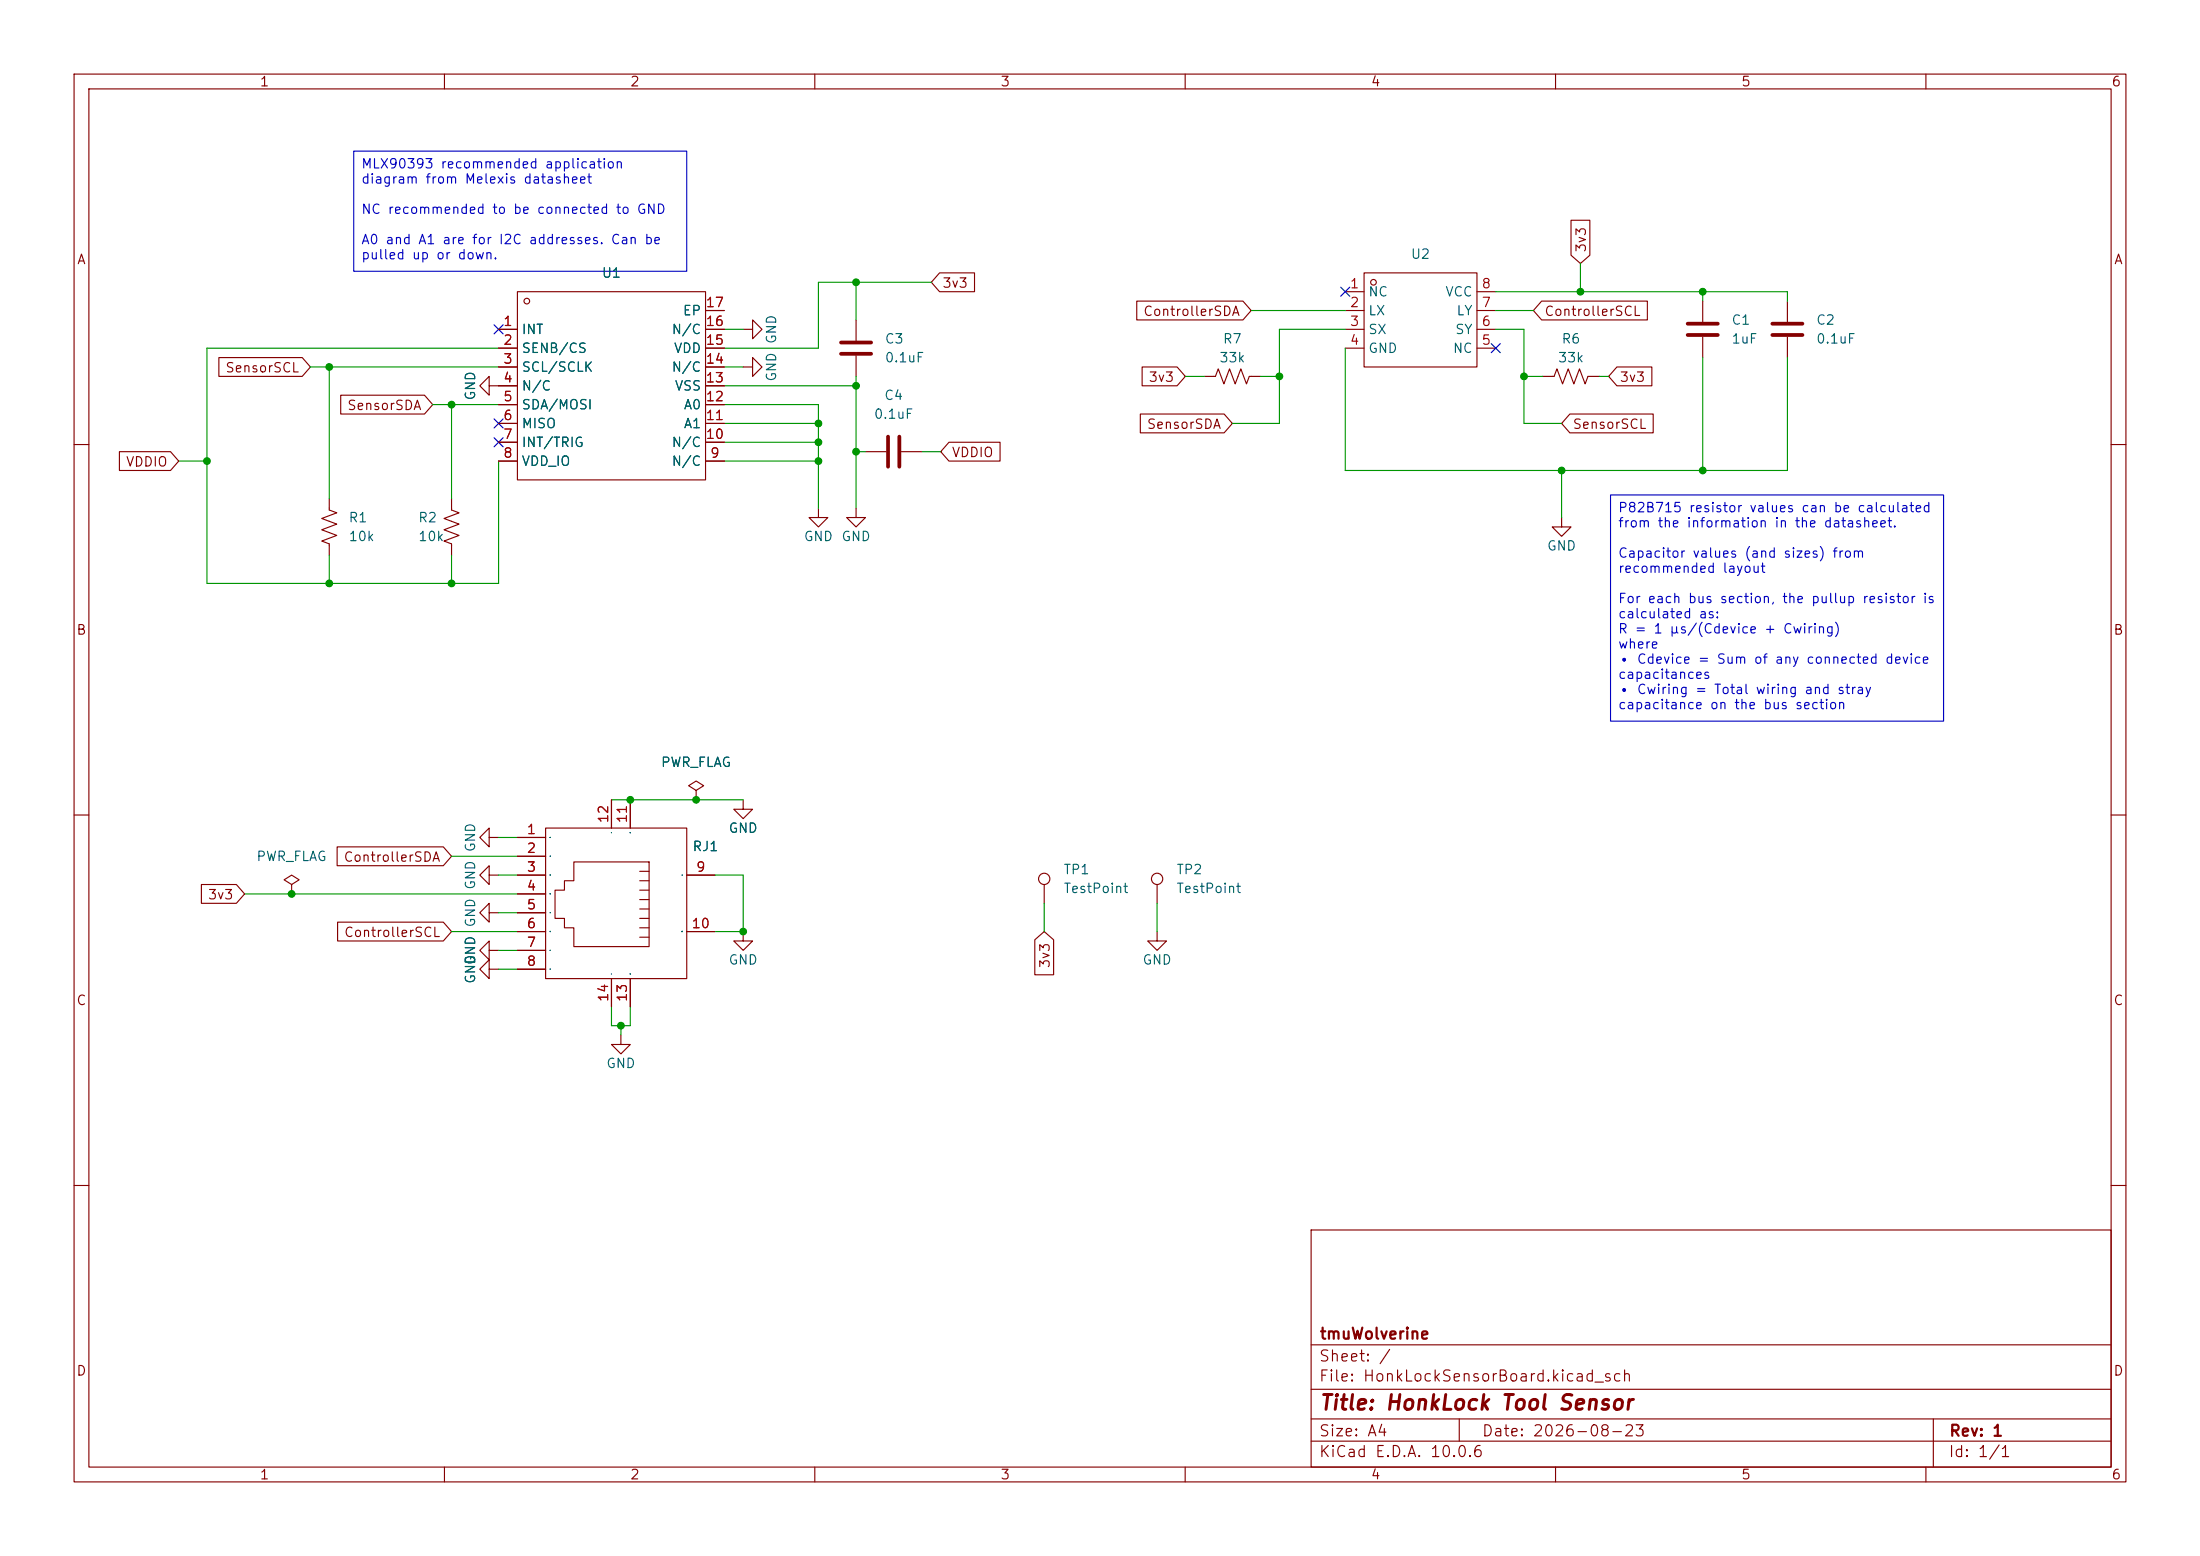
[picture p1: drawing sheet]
<svg xmlns="http://www.w3.org/2000/svg" width="297mm" height="210mm" viewBox="0 0 297 210" stroke-linecap="round" stroke-linejoin="round" font-family="sans-serif">
<g fill="none" stroke="#840000" stroke-width=".15">
<path d="M10 10h277v190h-277zM12 12h273v186h-273zM60 10v2M110 10v2M160 10v2M210 10v2M260 10v2M69.8 39.4h25.4v25.4h-25.4zM126.8 36.8h4.8v2.6h-4.8l-1.1-1.3zM181.6 39.4h2.5M184.1 36.8h15.3v12.7h-15.3zM199.4 39.4h2.5"/>
<path d="M212.1 29.7h2.5v4.7l-1.2 1.2-1.3-1.2zM29.5 48.3h11.3l1.1 1.2-1.1 1.3h-11.3zM46 53.3h11.3l1.1 1.3-1.1 1.3h-11.3zM66 52.1v-1.3l-1.2 1.3 1.2 1.2v-1.2h3.8M67.3 44.5h2.5M67.3 47h2.5M67.3 49.5h2.5M67.3 54.6h2.5M67.3 57.2h2.5M67.3 59.7h2.5M95.2 41.9h2.6M95.2 44.5h2.6"/>
<path d="M95.2 47h2.6M95.2 49.5h2.6M95.2 52.1h2.6M95.2 54.6h2.6M95.2 57.2h2.6M95.2 59.7h2.6M100.3 44.5h1.3v-1.3l1.3 1.3-1.3 1.2v-1.2M100.3 49.5h1.3v-1.2l1.3 1.2-1.3 1.3v-1.3M115.6 43.2v2.8M115.6 48v2.8M128.1 59.7h6.9v2.5h-6.9l-1.1-1.2zM153.5 40.6h14.3l1.1 1.3-1.1 1.3h-14.3z"/>
<path d="M153.9 55.9h11.4l1.1 1.3-1.1 1.2h-11.4zM154.2 49.5h4.7l1.1 1.3-1.1 1.3h-4.7zM162.6 50.8h1.5l.4-1 .7 2 .8-2 .8 2 .7-2 .8 2 .4-1h1.5M181.6 41.9h2.5M181.6 44.5h2.5M181.6 47h2.5M199.4 41.9h2.5M199.4 44.5h2.5M199.4 47h2.5M208.1 40.6h14.3v2.6h-14.3l-1.1-1.3zM208.3 50.8h1.5l.4-1 .7 2 .8-2 .8 2 .7-2 .8 2 .4-1h1.5M211.9 55.9h11.3v2.5h-11.3l-1.1-1.2z"/>
<path d="M218.3 49.5h4.7v2.6h-4.7l-1.1-1.3zM229.9 40.6v2.8M229.9 45.5v2.8M241.3 40.6v2.8M241.3 45.5v2.8M10 60h2M16.1 61h6.9l1.1 1.2-1.1 1.3h-6.9zM44.4 67.3v1.5l1.1 .4-2.1 .8 2.1 .7-2.1 .8 2.1 .8-2.1 .7 1 .4v1.5M61 67.3v1.5l1 .4-2.1 .8 2.1 .7-2.1 .8 2.1 .8-2.1 .7 1.1 .4v1.5M67.3 62.2h2.5M95.2 62.2h2.6M110.5 68.6v1.3h1.3l-1.3 1.2-1.3-1.2h1.3"/>
<path d="M115.6 68.6v1.3h1.2l-1.2 1.2-1.3-1.2h1.3M116.8 61h2.8M121.7 61h2.8M210.8 69.9v1.2h1.3l-1.3 1.3-1.3-1.3h1.3M285 60h2M10 110h2M27.2 119.4h4.7l1.1 1.3-1.1 1.2h-4.7zM39.4 119.4l1-.7-1-.6-1 .6 1 .7v1.3M45.5 114.3h14.3l1.2 1.3-1.2 1.2h-14.3zM66 113v-1.2l-1.2 1.2 1.2 1.3v-1.3h1.3M66 118.1v-1.3l-1.2 1.3 1.2 1.3v-1.3h1.3M69.8 113h3.9"/>
<path d="M69.8 115.6h3.9M69.8 118.1h3.9M73.7 111.8h19v20.3h-19zM77.5 116.3h10.1v11.5h-10.1v-2.6h-1.3v-1.2h-1.3v-3.9h1.3v-1.2h1.3zM82.5 108v3.8M85.1 108v3.8M86.4 117.6h1.2M86.4 118.9h1.2M92.7 118.1h3.8M94 106.7l1-.7-1-.6-1 .6 1 .7v1.3M94 108h.1M100.3 108v1.2h1.3l-1.3 1.3-1.2-1.3h1.2"/>
<path d="M141 119.4v2.5M156.2 119.4v2.5M285 110h2M39.4 120.7h.1M45.6 124.5h14.2l1.2 1.2-1.2 1.3h-14.2zM66 128.3v-1.3l-1.2 1.3 1.2 1.2v-1.2h1.3M66 123.2v-1.3l-1.2 1.3 1.2 1.3v-1.3h1.3M66 130.8v-1.3l-1.2 1.3 1.2 1.3v-1.3h1.3M69.8 120.7h3.9M69.8 123.2h3.9M69.8 125.7h3.9M69.8 128.3h3.9"/>
<path d="M69.8 130.8h3.9M82.5 132.1v3.8M83.8 139.7v1.3h1.3l-1.3 1.2-1.3-1.2h1.3M85.1 132.1v3.8M86.4 120.1h1.2M86.4 121.4h1.2M86.4 122.7h1.2M86.4 124h1.2M86.4 125.2h1.2M86.4 126.5h1.2M92.7 125.7h3.8M100.3 125.7v1.3h1.3l-1.3 1.3-1.2-1.3h1.2"/>
<path d="M139.7 126.8l1.3-1.1 1.2 1.1v4.8h-2.5zM156.2 125.7v1.3h1.3l-1.3 1.3-1.3-1.3h1.3M10 160h2M177 166h108v32h-108zM285 160h2M60 198v2M110 198v2M160 198v2M177 194.5h108M177 191.5h108M177 187.5h108M177 181.5h108"/>
<path d="M197 191.5v3M210 198v2M260 198v2M261 191.5v6.5"/>
<circle cx="185.4" cy="38.1" r=".38"/>
<circle cx="71.1" cy="40.6" r=".38"/>
<circle cx="141" cy="118.6" r=".76"/>
<circle cx="156.2" cy="118.6" r=".76"/>
</g>
<path d="M113.5 46.2h4.1M113.5 47.8h4.1M119.9 58.9v4.1M121.4 58.9v4.1M227.8 43.7h4.1M227.8 45.2h4.1M239.3 43.7h4M239.3 45.2h4" fill="none" stroke="#840000" stroke-width=".51"/>
<g fill="none" stroke="#009600" stroke-width=".15">
<path d="M115.6 38.1v5.1M125.7 38.1h-15.2v8.9h-12.7M201.9 39.4h39.4v1.2M213.4 35.6v3.8M229.9 39.4v1.2M41.9 49.5h25.4M44.4 49.5v17.8M58.4 54.6h8.9M61 54.6v12.7M67.3 47h-39.4v31.7h39.4v-16.5M97.8 44.5h2.5M97.8 57.2h12.7"/>
<path d="M97.8 54.6h12.7v14M97.8 49.5h2.5M97.8 59.7h12.7M97.8 52.1h17.8M115.6 50.8v17.8M160 50.8h2.6M168.9 41.9h12.7M170.2 50.8h2.5M181.6 47v16.5h59.7v-15.2M181.6 44.5h-8.9v12.7h-6.3M201.9 41.9h5.1M201.9 44.5h3.8v12.7h5.1"/>
<path d="M205.7 50.8h2.6M215.9 50.8h1.3M229.9 48.3v15.2M24.1 62.2h3.8M44.4 74.9v3.8M61 74.9v3.8M97.8 62.2h12.7M115.6 61h1.2M124.5 61h2.5M210.8 63.5v6.4M61 115.6h8.8M67.3 113h2.5"/>
<path d="M67.3 118.1h2.5M82.5 108h17.8M96.5 118.1h3.8v7.6h-3.8M33 120.7h36.8M61 125.7h8.8M67.3 130.8h2.5M67.3 128.3h2.5M67.3 123.2h2.5M82.5 135.9v2.5h2.6v-2.5M83.8 138.4v1.3M141 121.9v3.8M156.2 121.9v3.8"/>
</g>
<path d="M181 38.8l1.2 1.2M182.2 38.8l-1.2 1.2M66.7 43.8l1.2 1.3M66.7 59.1l1.2 1.2M66.7 56.5l1.2 1.3M67.9 43.8l-1.2 1.3M67.9 59.1l-1.2 1.2M67.9 56.5l-1.2 1.3M201.3 46.4l1.2 1.2M202.5 46.4l-1.2 1.2" fill="none" stroke="#000084" stroke-width=".15"/>
<path d="M47.8 20.4h44.9v16.2h-44.9zM217.4 66.8h45v30.5h-45z" fill="none" stroke="#0000c2" stroke-width=".15"/>
<g fill="#009600" stroke="#009600" stroke-width=".14">
<circle cx="210.8" cy="63.5" r=".46"/>
<circle cx="229.9" cy="63.5" r=".46"/>
<circle cx="205.7" cy="50.8" r=".46"/>
<circle cx="213.4" cy="39.4" r=".46"/>
<circle cx="229.9" cy="39.4" r=".46"/>
<circle cx="100.3" cy="125.7" r=".46"/>
<circle cx="85.1" cy="108" r=".46"/>
<circle cx="94" cy="108" r=".46"/>
<circle cx="83.8" cy="138.4" r=".46"/>
<circle cx="39.4" cy="120.7" r=".46"/>
<circle cx="115.6" cy="61" r=".46"/>
<circle cx="110.5" cy="57.2" r=".46"/>
<circle cx="110.5" cy="59.7" r=".46"/>
<circle cx="110.5" cy="62.2" r=".46"/>
<circle cx="44.4" cy="49.5" r=".46"/>
<circle cx="61" cy="54.6" r=".46"/>
<circle cx="61" cy="78.7" r=".46"/>
<circle cx="44.4" cy="78.7" r=".46"/>
<circle cx="27.9" cy="62.2" r=".46"/>
<circle cx="115.6" cy="52.1" r=".46"/>
<circle cx="172.7" cy="50.8" r=".46"/>
<circle cx="115.6" cy="38.1" r=".46"/>
</g>
<text font-size="2" fill="#840000" x="178" y="190.8">Title: HonkLock Tool Sensor</text>
<g font-size="1.5" fill="#840000">
<text x="178" y="184.1">Sheet: /</text>
<text x="178" y="181.1">tmuWolverine</text>
<text x="178" y="186.8">File: HonkLockSensorBoard.kicad_sch</text>
<text x="178" y="197">KiCad E.D.A. 10.0.6</text>
<text x="178" y="194.2">Size: A4</text>
<text x="200" y="194.2">Date: 2026-08-23</text>
<text x="263" y="197">Id: 1/1</text>
<text x="263" y="194.2">Rev: 1</text>
</g>
<g font-size="1.3" fill="#840000">
<text x="35" y="12">1</text>
<text x="85" y="12">2</text>
<text x="135" y="12">3</text>
<text x="185" y="12">4</text>
<text x="235" y="12">5</text>
<text x="285" y="12">6</text>
<text x="10.3" y="36">A</text>
<text x="214.4" y="34.2" transform="rotate(-90 214.4 34.2)">3v3</text>
<text x="285.3" y="36">A</text>
<text x="127.1" y="39.2">3v3</text>
<text x="154.3" y="43">ControllerSDA</text>
<text x="208.4" y="43">ControllerSCL</text>
<text x="30.3" y="50.6">SensorSCL</text>
<text x="155" y="51.9">3v3</text>
<text x="218.6" y="51.9">3v3</text>
<text x="46.8" y="55.7">SensorSDA</text>
<text x="154.7" y="58.2">SensorSDA</text>
<text x="212.2" y="58.2">SensorSCL</text>
<text x="16.9" y="63.3">VDDIO</text>
<text x="128.4" y="62">VDDIO</text>
<text x="10.2" y="86">B</text>
<text x="285.2" y="86">B</text>
<text x="46.3" y="116.6">ControllerSDA</text>
<text x="28" y="121.7">3v3</text>
<text x="46.4" y="126.8">ControllerSCL</text>
<text x="142" y="130.8" transform="rotate(-90 142 130.8)">3v3</text>
<text x="10.2" y="136">C</text>
<text x="285.2" y="136">C</text>
<text x="10.2" y="186">D</text>
<text x="285.2" y="186">D</text>
<text x="35" y="200">1</text>
<text x="85" y="200">2</text>
<text x="135" y="200">3</text>
<text x="185" y="200">4</text>
<text x="235" y="200">5</text>
<text x="285" y="200">6</text>
</g>
<g font-size="1.3" fill="#0000c2">
<text x="48.7" y="23.1">MLX90393 recommended application</text>
<text x="48.7" y="25.1">diagram from Melexis datasheet</text>
<text x="48.7" y="29.2">NC recommended to be connected to GND</text>
<text x="48.7" y="33.3">A0 and A1 are for I2C addresses. Can be</text>
<text x="48.7" y="35.3">pulled up or down.</text>
<text x="218.3" y="69.5">P82B715 resistor values can be calculated</text>
<text x="218.3" y="71.5">from the information in the datasheet.</text>
<text x="218.3" y="75.6">Capacitor values (and sizes) from</text>
<text x="218.3" y="77.6">recommended layout</text>
<text x="218.3" y="81.7">For each bus section, the pullup resistor is</text>
<text x="218.3" y="83.8">calculated as:</text>
<text x="218.3" y="85.8">R = 1 μs/(Cdevice + Cwiring)</text>
<text x="218.3" y="87.9">where</text>
<text x="218.3" y="89.9">• Cdevice = Sum of any connected device</text>
<text x="218.3" y="92">capacitances</text>
<text x="218.3" y="94">• Cwiring = Total wiring and stray</text>
<text x="218.3" y="96">capacitance on the bus section</text>
</g>
<g font-size="1.3" fill="#006464">
<text x="190.4" y="35.3">U2</text>
<text x="81.2" y="37.8">U1</text>
<text x="184.6" y="40.3">NC</text>
<text x="195" y="40.3">VCC</text>
<text x="70.3" y="45.4">INT</text>
<text x="70.3" y="48">SENB/CS</text>
<text x="90.6" y="45.4">N/C</text>
<text x="90.9" y="48">VDD</text>
<text x="92.1" y="42.9">EP</text>
<text x="105.1" y="46.5" transform="rotate(-90 105.1 46.5)">GND</text>
<text x="119.4" y="46.7">C3</text>
<text x="165" y="46.7">R7</text>
<text x="184.6" y="42.9">LX</text>
<text x="184.6" y="45.4">SX</text>
<text x="184.6" y="48">GND</text>
<text x="196.1" y="48">NC</text>
<text x="196.4" y="45.4">SY</text>
<text x="196.5" y="42.9">LY</text>
<text x="210.7" y="46.7">R6</text>
<text x="233.7" y="44.1">C1</text>
<text x="233.7" y="46.7">1uF</text>
<text x="245.1" y="44.1">C2</text>
<text x="245.1" y="46.7">0.1uF</text>
<text x="70.3" y="50.5">SCL/SCLK</text>
<text x="70.3" y="53">N/C</text>
<text x="90.6" y="50.5">N/C</text>
<text x="91" y="53">VSS</text>
<text x="105.1" y="51.6" transform="rotate(-90 105.1 51.6)">GND</text>
<text x="119.4" y="49.2">0.1uF</text>
<text x="164.5" y="49.2">33k</text>
<text x="210.2" y="49.2">33k</text>
<text x="64.5" y="54.1" transform="rotate(-90 64.5 54.1)">GND</text>
<text x="70.3" y="55.6">SDA/MOSI</text>
<text x="70.3" y="58.1">MISO</text>
<text x="92.2" y="58.1">A1</text>
<text x="92.2" y="55.6">A0</text>
<text x="117.9" y="56.8">0.1uF</text>
<text x="119.3" y="54.3">C4</text>
<text x="70.3" y="60.7">INT/TRIG</text>
<text x="70.3" y="63.2">VDD_IO</text>
<text x="90.6" y="63.2">N/C</text>
<text x="90.6" y="60.7">N/C</text>
<text x="47" y="70.8">R1</text>
<text x="56.4" y="70.8">R2</text>
<text x="47" y="73.4">10k</text>
<text x="56.4" y="73.4">10k</text>
<text x="108.4" y="73.4">GND</text>
<text x="113.5" y="73.4">GND</text>
<text x="208.8" y="74.6">GND</text>
<text x="89.1" y="103.8">PWR_FLAG</text>
<text x="98.3" y="112.7">GND</text>
<text x="34.5" y="116.5">PWR_FLAG</text>
<text x="64.5" y="115.1" transform="rotate(-90 64.5 115.1)">GND</text>
<text x="93.4" y="115.2">RJ1</text>
<text x="143.5" y="118.3">TP1</text>
<text x="158.7" y="118.3">TP2</text>
<text x="64.5" y="125.3" transform="rotate(-90 64.5 125.3)">GND</text>
<text x="64.5" y="120.2" transform="rotate(-90 64.5 120.2)">GND</text>
<text x="143.5" y="120.9">TestPoint</text>
<text x="158.7" y="120.9">TestPoint</text>
<text x="64.5" y="130.3" transform="rotate(-90 64.5 130.3)">GND</text>
<text x="98.3" y="130.5">GND</text>
<text x="154.1" y="130.5">GND</text>
<text x="64.5" y="132.9" transform="rotate(-90 64.5 132.9)">GND</text>
<text x="81.8" y="144.5">GND</text>
</g>
<g font-size="1.3" fill="#a90000">
<text x="95.2" y="41.8">17</text>
<text x="182.1" y="39.2">1</text>
<text x="182.1" y="41.8">2</text>
<text x="199.9" y="41.8">7</text>
<text x="199.9" y="39.2">8</text>
<text x="67.8" y="44.3">1</text>
<text x="67.8" y="46.9">2</text>
<text x="95.2" y="46.9">15</text>
<text x="95.2" y="44.3">16</text>
<text x="182.1" y="44.3">3</text>
<text x="182.1" y="46.9">4</text>
<text x="199.9" y="46.9">5</text>
<text x="199.9" y="44.3">6</text>
<text x="67.8" y="49.4">3</text>
<text x="67.8" y="51.9">4</text>
<text x="95.2" y="51.9">13</text>
<text x="95.2" y="49.4">14</text>
<text x="67.8" y="54.5">5</text>
<text x="67.8" y="57">6</text>
<text x="67.8" y="59.6">7</text>
<text x="95.2" y="59.6">10</text>
<text x="95.2" y="57">11</text>
<text x="95.2" y="54.5">12</text>
<text x="67.8" y="62.1">8</text>
<text x="95.8" y="62.1">9</text>
<text x="71" y="112.9">1</text>
<text x="82.4" y="111.2" transform="rotate(-90 82.4 111.2)">12</text>
<text x="85" y="111.2" transform="rotate(-90 85 111.2)">11</text>
<text x="71" y="115.4">2</text>
<text x="71" y="118">3</text>
<text x="93.9" y="118">9</text>
<text x="71" y="120.5">4</text>
<text x="71" y="123.1">5</text>
<text x="71" y="125.6">6</text>
<text x="93.3" y="125.6">10</text>
<text x="71" y="128.1">7</text>
<text x="71" y="130.7">8</text>
<text x="82.4" y="135.3" transform="rotate(-90 82.4 135.3)">14</text>
<text x="85" y="135.3" transform="rotate(-90 85 135.3)">13</text>
</g>
</svg>
